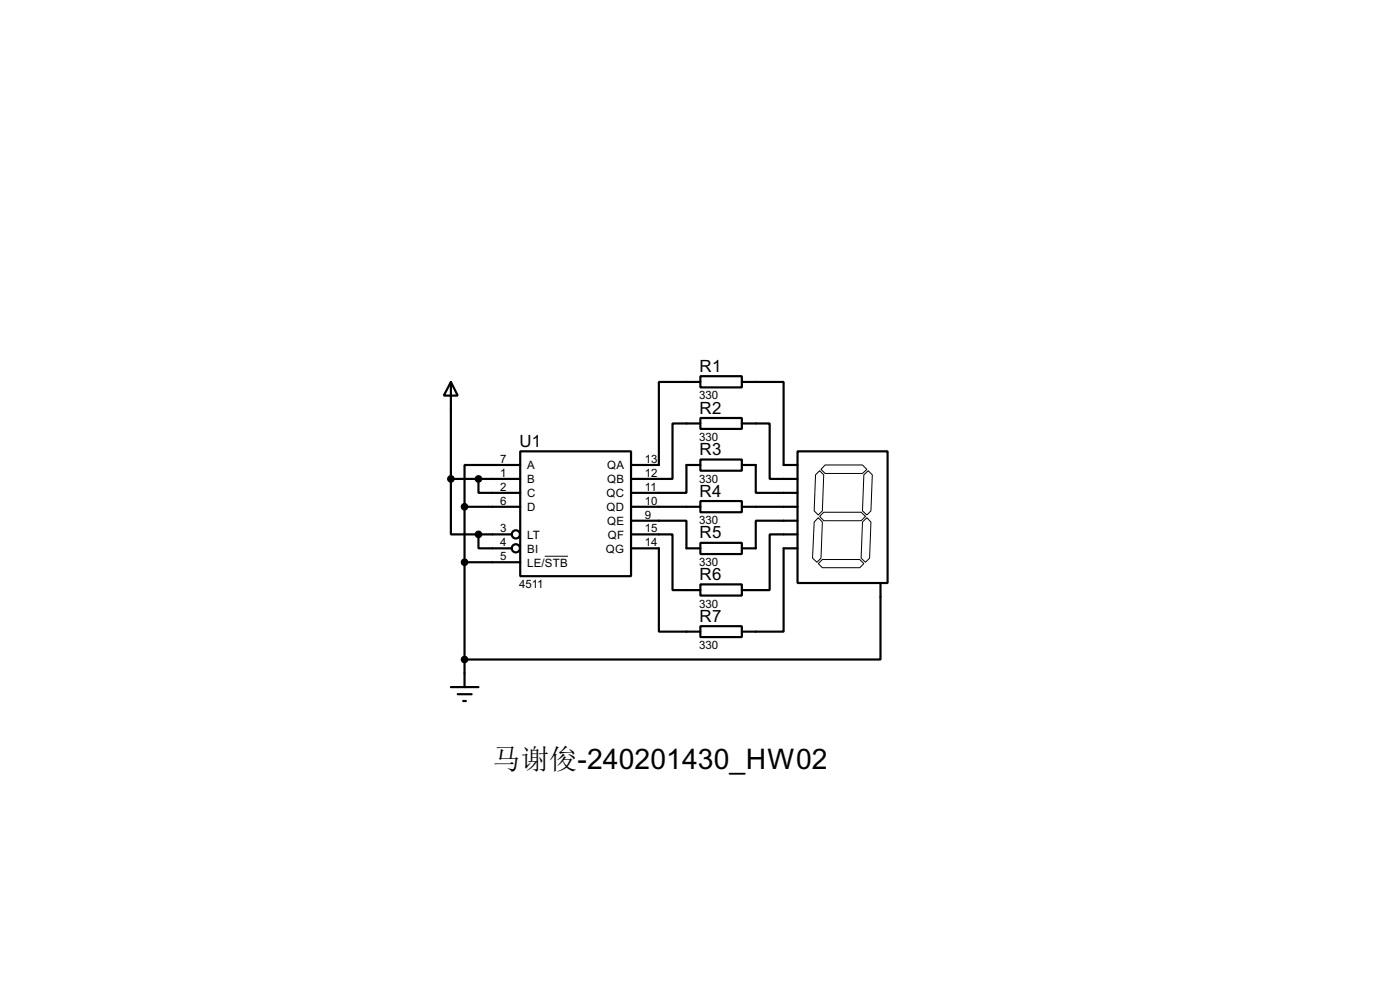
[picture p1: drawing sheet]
<svg xmlns="http://www.w3.org/2000/svg" width="256mm" height="180mm" viewBox="0 0 256 180" stroke-linecap="round" stroke-linejoin="round" font-family="sans-serif">
<g fill="none" stroke="#000" stroke-width=".4">
<path d="M82.6 69.9l1.3 2.5h-2.6zM82.6 69.9v17.8M128.3 68.9h7.6v2h-7.6zM128.3 76.5h7.6v2h-7.6zM128.3 69.9h-7.6v15.2h-5.1M128.3 77.5h-5.1v10.2h-7.6M135.9 69.9h7.7v15.2h2.5M135.9 77.5h5.1v10.2h5.1M82.6 87.7v10.1h5.1M82.6 87.7h12.7M85.1 92.8h10.2M85.1 92.8v33"/>
<path d="M87.7 87.7v2.5h7.6M87.7 97.8v2.6h6.1M87.7 97.8h6.1M95.3 82.6h20.3v22.9h-20.3zM95.3 85.1h-10.2v7.7M115.6 95.3h10.2v5.1h2.5M115.6 97.8h7.6v10.2h5.1M115.6 92.8h12.7M128.3 84.1h7.6v2.1h-7.6zM128.3 91.7h7.6v2.1h-7.6zM128.3 99.4h7.6v2h-7.6zM128.3 85.1h-2.5v5.1h-10.2"/>
<path d="M135.9 85.1h2.6v5.1h7.6M135.9 92.8h10.2M146.1 82.6h16.5v24.1h-16.5zM146.1 95.3h-7.6v5.1h-2.6M146.1 97.8h-5.1v10.2h-5.1M85.1 102.9h10.2M115.6 100.4h5.1v15.2h7.6M128.3 107h7.6v2h-7.6zM128.3 114.6h7.6v2h-7.6zM146.1 100.4h-2.5v15.2h-7.7M161.3 106.7v14h-76.2M82.6 125.8h5.1"/>
<path d="M83.9 127.1h2.5M84.9 128.3h.5"/>
<circle cx="94.5" cy="97.8" r=".75"/>
<circle cx="94.5" cy="100.4" r=".75"/>
</g>
<path d="M149.4 86.9l.8-.7 .7 .7-.2 6.6-.8 .8-.7-.8zM149.9 94.8l.8 .8-.3 6.6-.7 .7-.8-.7 .3-6.6zM150.2 94.5l.7-.7h6.9l.8 .7-.8 .8h-6.9zM151.2 85.1h6.8l.8 .8-.8 .8h-6.8l-.8-.8zM158 95.6l.8-.8 .8 .8-.3 6.6-.7 .7-.8-.7zM158.3 86.9l.8-.7 .7 .7-.2 6.6-.8 .8-.8-.8zM99.8 101.8h4.3M150.7 102.4h6.8l.8 .8-.8 .7h-6.8l-.8-.7z" fill="none" stroke="#000" stroke-width=".18"/>
<g fill="#000" stroke="#000" stroke-width=".4">
<circle cx="82.6" cy="87.7" r=".5"/>
<circle cx="85.1" cy="92.8" r=".5"/>
<circle cx="87.6" cy="97.8" r=".5"/>
<circle cx="87.6" cy="87.7" r=".5"/>
<circle cx="85.1" cy="102.9" r=".5"/>
<circle cx="85.1" cy="120.7" r=".5"/>
</g>
<text font-size="5.2" x="90.2" y="140.7">马谢俊-240201430_HW02</text>
<g font-size="3.5">
<text x="128.2" y="68.1">R1</text>
<text x="128.2" y="75.7">R2</text>
<text x="95.2" y="81.8">U1</text>
<text x="128.2" y="83.3">R3</text>
<text x="128.2" y="90.9">R4</text>
<text x="128.2" y="98.6">R5</text>
<text x="128.2" y="106.2">R6</text>
<text x="128.2" y="113.8">R7</text>
</g>
<g font-size="2.4">
<text x="128.1" y="73.1">330</text>
<text x="128.1" y="80.7">330</text>
<text x="91.6" y="84.7">7</text>
<text x="91.6" y="87.3">1</text>
<text x="91.6" y="89.8">2</text>
<text x="96.6" y="85.9">A</text>
<text x="96.6" y="88.5">B</text>
<text x="111.2" y="85.9">QA</text>
<text x="111.2" y="88.5">QB</text>
<text x="118.2" y="84.7">13</text>
<text x="118.2" y="87.3">12</text>
<text x="118.2" y="89.8">11</text>
<text x="128.1" y="88.4">330</text>
<text x="91.6" y="92.4">6</text>
<text x="96.6" y="91">C</text>
<text x="96.6" y="93.6">D</text>
<text x="111.1" y="91">QC</text>
<text x="111.1" y="93.6">QD</text>
<text x="118.2" y="92.4">10</text>
<text x="118.2" y="94.9">9</text>
<text x="128.1" y="96">330</text>
<text x="91.6" y="97.4">3</text>
<text x="91.6" y="100">4</text>
<text x="96.6" y="98.6">LT</text>
<text x="96.6" y="101.2">BI</text>
<text x="111" y="101.2">QG</text>
<text x="111.2" y="96.1">QE</text>
<text x="111.3" y="98.6">QF</text>
<text x="118.2" y="97.4">15</text>
<text x="118.2" y="100">14</text>
<text x="91.6" y="102.5">5</text>
<text x="95.1" y="107.7">4511</text>
<text x="96.6" y="103.7">LE/STB</text>
<text x="128.1" y="103.6">330</text>
<text x="128.1" y="111.2">330</text>
<text x="128.1" y="118.8">330</text>
</g>
</svg>
